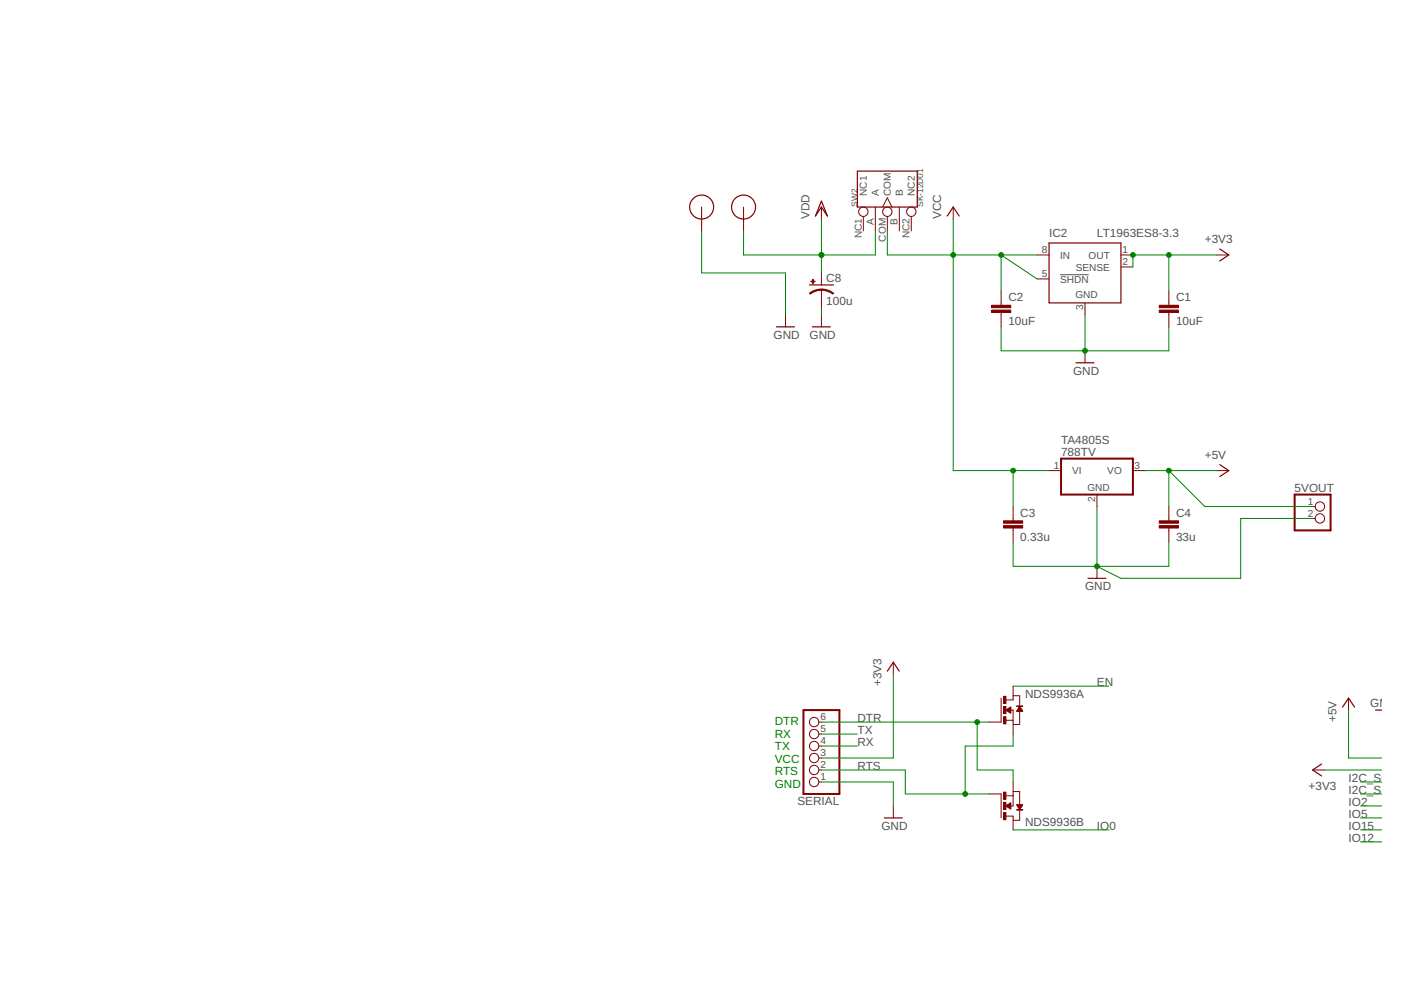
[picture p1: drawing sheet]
<svg xmlns="http://www.w3.org/2000/svg" width="297mm" height="210mm" viewBox="0 0 297 210" stroke-linecap="round" stroke-linejoin="round" font-family="sans-serif">
<path d="M224.8 58.3h6" fill="none" stroke="#505050" stroke-width=".21"/>
<path d="M225 97.2h15.2v7.7h-15.2zM274.5 104.9h7.6v7.6h-7.6zM170.3 150.6h7.7v17.7h-7.7z" fill="none" stroke="#800000" stroke-width=".42"/>
<g fill="none" stroke="#800000" stroke-width=".21">
<path d="M148.8 43.9v5.1M157.6 43.9v5.1M174.2 43.9v2.5M174.2 57.9v2.5M183 45.9v3.1M185.6 43.9v5.1M187.1 43.9l1-2 1 2M188.1 45.9v3.1M190.7 43.9v5.1M193.2 45.9v3.1M202.1 43.9v2.5M219.9 54.1h2.5"/>
<path d="M219.9 59.1h2.5M237.7 54.1h2.5M237.7 56.6h2.5M258 54.1h2.5M166.5 66.8v2.5M174.2 61.4v4.1M174.2 66.8v2.5M212.3 61.7v3M212.3 66.3v3M230 64.2v2.6M230 74.4v2.5M247.8 61.7v3"/>
<path d="M247.8 66.3v3M222.4 99.8h2.6M240.2 99.8h2.5M258 99.8h2.5M214.8 107.4v3M214.8 112v3M232.6 104.9v2.5M247.8 107.4v3M247.8 112v3M278.3 107.4h.5M278.3 109.9h.5M232.6 120.1v2.5"/>
<path d="M173.6 158.2h.6M173.6 155.6h.6M173.6 153.1h.6M189.4 140.4v2.5M212.3 148v5.1h-2.6M213.3 152.7h1.5M213.3 150.6l1-.7v1.3zM213.3 150.6h1.5v5M213.4 150.5h.9M213.4 150.6h.9M213.5 150.4h.8M213.5 150.7h.8"/>
<path d="M213.6 150.3h.7M213.6 150.8h.7M213.7 150.3h.6M213.7 150.9h.6M213.8 150.2h.5M213.8 150.9h.5M213.9 150.2h.4M214 151h.3M214.1 150.1h.2M214.1 151h.2M214.2 150h.1M214.2 151.1h.1"/>
<path d="M214.3 149.9h.1M214.8 145.5v2.9h-1.5M214.8 147.5h1.4v2.3M215.6 150.8h1.2M215.6 150.7h1.2M215.7 150.6h1M215.8 150.5h.8M215.8 150.4h.8M215.9 150.3h.7M215.9 150.3h.6M215.9 150.2h.6M216 150.2h.4"/>
<path d="M216 150.1h.4M216.1 150h.2M216.1 149.9h.2M216.2 149.9h.1M216.2 150.8v2.8h-1.4M216.2 149.8l.6 1h-1.2zM216.2 149.8h.1M285.9 148v2.6M173.6 165.8h.6M173.6 163.3h.6M173.6 160.7h.6M189.4 170.9v2.5"/>
<path d="M209.7 168.3h2.6v5.1M213.3 173h1.5v3M213.3 168.7h1.5M213.4 170.8h.9M213.4 171h.9M213.5 170.8h.8M213.5 171h.8M213.6 170.7h.7M213.6 171.1h.7M213.7 170.6h.6M213.7 171.2h.6M213.8 170.5h.5"/>
<path d="M213.8 171.2h.5M213.9 170.5h.4M214 171.3h.3M214 170.4h.3M214.1 171.4h.2M214.1 170.3h.2M214.2 171.4h.1M214.3 170.3h.1M214.3 170.2v1.3l-1-.6M214.3 170.2l-1 .7M214.8 165.8v5.1h-1.5M214.8 167.8h1.4v2.8"/>
<path d="M215.6 170.6h1.2l-.6 1zM215.6 170.7h1.2M215.6 170.8h1.1M215.7 170.8h1M215.7 170.9h1M215.8 171h.8M215.9 171.1h.6M215.9 171.2h.6M216 171.3h.4M216 171.4h.4M216.1 171.4h.2M216.1 171.5h.2"/>
<path d="M216.2 171.6h.1M216.2 171.6v2.3h-1.4M278.3 163.3h2.5"/>
<circle cx="183" cy="44.9" r=".99"/>
<circle cx="188.1" cy="44.9" r=".99"/>
<circle cx="193.2" cy="44.9" r=".99"/>
<circle cx="279.8" cy="107.4" r=".99"/>
<circle cx="279.8" cy="109.9" r=".99"/>
<circle cx="172.6" cy="155.6" r=".99"/>
<circle cx="172.6" cy="153.1" r=".99"/>
<circle cx="172.6" cy="158.2" r=".99"/>
<circle cx="172.6" cy="163.3" r=".99"/>
<circle cx="172.6" cy="165.8" r=".99"/>
<circle cx="172.6" cy="160.7" r=".99"/>
</g>
<g fill="none" stroke="#800000" stroke-width=".25">
<path d="M181.8 36.3h12.7v7.6h-12.7zM174.2 42.6l1.2 3.2-1.2-1.9-1.3 1.9zM200.8 45.8l1.3-1.9 1.3 1.9M222.4 51.5h15.3v12.7h-15.3zM258.6 52.8l1.9 1.3-1.9 1.2M164.6 69.3h3.8M171.6 60.4h5.1M172.3 69.3h3.8M228.1 76.9h3.8M258.6 98.5l1.9 1.3-1.9 1.2M230.7 122.6h3.8M188.1 142.3l1.3-1.9 1.3 1.9"/>
<path d="M284.6 149.9l1.3-1.9 1.3 1.9M291.6 150.6h1.3M187.5 173.4h3.8M280.2 162l-1.9 1.3 1.9 1.2"/>
<circle cx="148.8" cy="43.9" r="2.54"/>
<circle cx="157.6" cy="43.9" r="2.54"/>
</g>
<g fill="#800000" stroke="#800000" stroke-width=".21">
<path d="M245.8 65.7h4.1v.6h-4.1z"/>
<path d="M245.8 64.7h4.1v.5h-4.1z"/>
<path d="M210.2 65.7h4.1v.6h-4.1z"/>
<path d="M210.2 64.7h4.1v.5h-4.1z"/>
<path d="M212.8 111.4h4v.6h-4z"/>
<path d="M212.8 110.4h4v.5h-4z"/>
<path d="M212.8 147.6h.5v1.6h-.5z"/>
<path d="M212.8 149.8h.5v1.5h-.5z"/>
<path d="M212.8 152h.5v1.5h-.5z"/>
<path d="M215.6 149.7h1.2v.1h-1.2z"/>
<path d="M212.8 172.3h.5v1.5h-.5z"/>
<path d="M212.8 170.1h.5v1.5h-.5z"/>
<path d="M212.8 168h.5v1.5h-.5z"/>
<path d="M215.6 171.6h1.2v.2h-1.2z"/>
<path d="M171.9 59.6h.9v.1h-.9z"/>
<path d="M172.3 59.2h.1v.9h-.1z"/>
<path d="M245.8 111.4h4.1v.6h-4.1z"/>
<path d="M245.8 110.4h4.1v.5h-4.1z"/>
</g>
<g fill="#800000" stroke="#800000" stroke-width=".21">
<path d="M174.2 61.3l1.3 .2 1.2 .7-.1 .2-1.4-.7-1-.2z" fill-rule="evenodd"/>
<path d="M171.6 62.2l1.2-.7 1.4-.2v.3l-1.1 .1-1.3 .7z" fill-rule="evenodd"/>
</g>
<g fill="none" stroke="#008000" stroke-width=".21">
<path d="M148.8 49v8.9h17.7v8.9M157.6 49v5.1h28v-5.1M174.2 46.4v11.5M188.1 49v5.1h31.8M202.1 46.4v53.4h20.3M219.9 59.1l-7.6-5v7.6M247.8 54.1v7.6M258 54.1h-17.8v2.5M174.2 65.5v1.3M212.3 69.3v5.1h35.5v-5.1M230 66.8v7.6M214.8 99.8v7.6"/>
<path d="M242.7 99.8h15.3M214.8 115v5.1h33v-5.1M232.6 107.4v12.7l5.1 2.5h25.4v-12.7h15.2M247.8 107.4v-7.6l7.6 7.6h22.9M174.2 153.1h35.5M174.2 155.6h7.6M174.2 158.2h7.6M189.4 142.9v17.8h-15.2M207.2 153.1v10.2h7.6v2.5M214.8 155.6v2.6h-10.2v10.1M214.8 145.5h20.3M285.9 150.6v10.1h7"/>
<path d="M174.2 165.8h15.2v5.1M174.2 163.3h17.7v5h17.8M214.8 176h20.3M280.8 163.3h12.1M288.5 165.8h4.4M288.5 176h4.4M288.5 168.3h4.4M288.5 178.5h4.4M288.5 173.4h4.4M288.5 170.9h4.4"/>
</g>
<g fill="#008000" stroke="#008000" stroke-width=".21">
<circle cx="174.2" cy="54.1" r=".51"/>
<circle cx="230" cy="74.4" r=".51"/>
<circle cx="232.6" cy="120.1" r=".51"/>
<circle cx="247.8" cy="54.1" r=".51"/>
<circle cx="240.2" cy="54.1" r=".51"/>
<circle cx="247.8" cy="99.8" r=".51"/>
<circle cx="207.2" cy="153.1" r=".51"/>
<circle cx="204.6" cy="168.3" r=".51"/>
<circle cx="212.3" cy="54.1" r=".51"/>
<circle cx="202.1" cy="54.1" r=".51"/>
<circle cx="214.8" cy="99.8" r=".51"/>
</g>
<g font-size="2.5" fill="#505050">
<text x="171.6" y="46.4" transform="rotate(-90 171.6 46.4)">VDD</text>
<text x="199.6" y="46.4" transform="rotate(-90 199.6 46.4)">VCC</text>
<text x="222.4" y="50.3">IC2</text>
<text x="232.6" y="50.3">LT1963ES8-3.3</text>
<text x="255.4" y="51.5">+3V3</text>
<text x="175.2" y="59.8">C8</text>
<text x="175.2" y="64.6">100u</text>
<text x="213.8" y="63.8">C2</text>
<text x="249.3" y="63.8">C1</text>
<text x="164" y="71.8">GND</text>
<text x="171.6" y="71.8">GND</text>
<text x="213.8" y="68.9">10uF</text>
<text x="249.3" y="68.9">10uF</text>
<text x="227.5" y="79.5">GND</text>
<text x="225" y="94.1">TA4805S</text>
<text x="225" y="96.6">788TV</text>
<text x="255.4" y="97.2">+5V</text>
<text x="274.5" y="104.2">5VOUT</text>
<text x="216.3" y="109.5">C3</text>
<text x="249.3" y="109.5">C4</text>
<text x="216.3" y="114.6">0.33u</text>
<text x="249.3" y="114.6">33u</text>
<text x="230" y="125.2">GND</text>
<text x="186.9" y="145.5" transform="rotate(-90 186.9 145.5)">+3V3</text>
<text x="217.3" y="148">NDS9936A</text>
<text x="232.6" y="145.5">EN</text>
<text x="290.5" y="149.8">GND</text>
<text x="181.8" y="153.1">DTR</text>
<text x="181.8" y="155.6">TX</text>
<text x="283.4" y="153.1" transform="rotate(-90 283.4 153.1)">+5V</text>
<text x="181.8" y="158.2">RX</text>
<text x="181.8" y="163.3">RTS</text>
<text x="277.5" y="167.6">+3V3</text>
<text x="285.9" y="165.8">I2C_SCL</text>
<text x="169.1" y="170.7">SERIAL</text>
<text x="285.9" y="168.3">I2C_SDA</text>
<text x="285.9" y="173.4">IO5</text>
<text x="285.9" y="170.9">IO2</text>
<text x="186.9" y="176">GND</text>
<text x="217.3" y="175.2">NDS9936B</text>
<text x="232.6" y="176">IO0</text>
<text x="285.9" y="178.5">IO12</text>
<text x="285.9" y="176">IO15</text>
</g>
<g font-size="2.5" fill="#008000">
<text x="164.3" y="153.7">DTR</text>
<text x="164.3" y="156.4">RX</text>
<text x="164.3" y="159.1">TX</text>
<text x="164.3" y="161.7">VCC</text>
<text x="164.3" y="164.4">RTS</text>
<text x="164.3" y="167.1">GND</text>
</g>
<g font-size="2.1" fill="#505050">
<text x="183.8" y="41.6" transform="rotate(-90 183.8 41.6)">NC1</text>
<text x="186.4" y="41.6" transform="rotate(-90 186.4 41.6)">A</text>
<text x="188.9" y="41.6" transform="rotate(-90 188.9 41.6)">COM</text>
<text x="191.4" y="41.6" transform="rotate(-90 191.4 41.6)">B</text>
<text x="194" y="41.6" transform="rotate(-90 194 41.6)">NC2</text>
<text x="185.2" y="47.7" transform="rotate(-90 185.2 47.7)">A</text>
<text x="190.3" y="47.7" transform="rotate(-90 190.3 47.7)">B</text>
<text x="182.7" y="50.5" transform="rotate(-90 182.7 50.5)">NC1</text>
<text x="187.8" y="51.2" transform="rotate(-90 187.8 51.2)">COM</text>
<text x="192.9" y="50.5" transform="rotate(-90 192.9 50.5)">NC2</text>
<text x="220.9" y="53.7">8</text>
<text x="238" y="53.7">1</text>
<text x="220.9" y="58.8">5</text>
<text x="224.8" y="54.8">IN</text>
<text x="224.8" y="59.9">SHDN</text>
<text x="228.1" y="57.4">SENSE</text>
<text x="230.8" y="54.8">OUT</text>
<text x="238" y="56.2">2</text>
<text x="228" y="63.2">GND</text>
<text x="229.7" y="65.8" transform="rotate(-90 229.7 65.8)">3</text>
<text x="223.4" y="99.4">1</text>
<text x="227.3" y="100.5">VI</text>
<text x="234.8" y="100.5">VO</text>
<text x="240.6" y="99.4">3</text>
<text x="230.5" y="104.1">GND</text>
<text x="232.2" y="106.4" transform="rotate(-90 232.2 106.4)">2</text>
<text x="277.3" y="107">1</text>
<text x="277.3" y="109.6">2</text>
<text x="174" y="155.3">5</text>
<text x="174" y="152.7">6</text>
<text x="174" y="160.4">3</text>
<text x="174" y="157.8">4</text>
<text x="174" y="165.4">1</text>
<text x="174" y="162.9">2</text>
</g>
<g font-size="1.8" fill="#505050">
<text x="181.8" y="43.9" transform="rotate(-90 181.8 43.9)">SW2</text>
<text x="195.8" y="43.9" transform="rotate(-90 195.8 43.9)">SK-12D01</text>
</g>
</svg>
